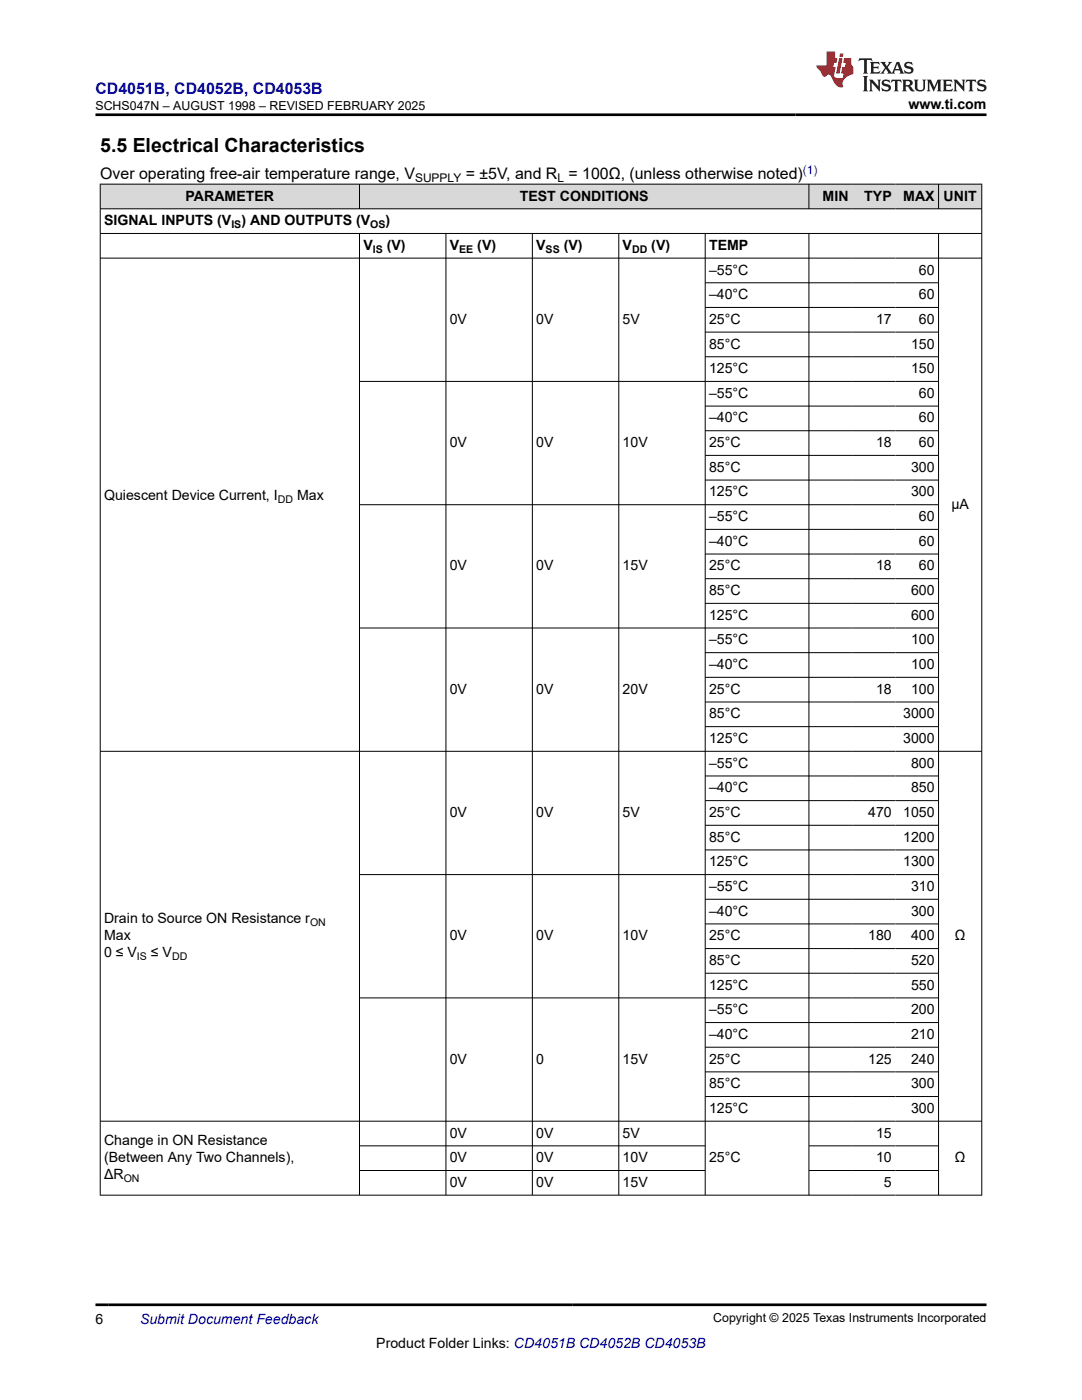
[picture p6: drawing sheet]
<svg xmlns="http://www.w3.org/2000/svg" width="216mm" height="279mm" viewBox="0 0 216 279" stroke-linecap="round" stroke-linejoin="round" font-family="sans-serif">
<g fill="#d8d8d8">
<path d="M20 36.8h175.9v4.9h-175.9z" fill-rule="evenodd"/>
<path d="M20.1 36.8h51.6v4.8h-51.6z" fill-rule="evenodd"/>
<path d="M71.8 36.8h89.5v4.8h-89.5z" fill-rule="evenodd"/>
<path d="M161.5 36.8h8.5v4.8h-8.5z" fill-rule="evenodd"/>
<path d="M170 36.8h8.7v4.8h-8.7z" fill-rule="evenodd"/>
<path d="M178.7 36.8h8.5v4.8h-8.5z" fill-rule="evenodd"/>
<path d="M187.3 36.8h8.5v4.8h-8.5z" fill-rule="evenodd"/>
</g>
<g fill="none" stroke="#000" stroke-width=".2">
<path d="M19.9 36.8h176.1M20 36.7v201.9M71.7 36.7v5M161.4 36.7v5M187.3 36.7v5M195.9 36.7v201.9M19.9 41.7h176.1M19.9 46.6h176.1M19.9 51.5h176.1M71.7 46.6v192M89 46.6v192M106.2 46.6v192"/>
<path d="M123.5 46.6v192M140.7 46.6v192M140.7 56.4h46.6M161.4 46.6v192M187.3 46.6v192M140.7 61.4h46.6M140.7 66.3h46.6M140.7 71.2h46.6M187.3 76.1h-115.6M140.7 81h46.6M140.7 86h46.6M140.7 90.9h46.6"/>
<path d="M140.7 95.8h46.6M140.7 105.6h46.6M140.7 110.6h46.6M140.7 115.5h46.6M187.3 100.7h-115.6M71.7 125.3h115.6M140.7 120.4h46.6M140.7 130.3h46.6M140.7 135.2h46.6M19.9 149.9h176.1M140.7 140.1h46.6M140.7 145h46.6"/>
<path d="M140.7 154.9h46.6M140.7 159.8h46.6M71.7 174.5h115.6M140.7 164.7h46.6M140.7 169.6h46.6M140.7 179.5h46.6M71.7 199.2h115.6M140.7 184.4h46.6M140.7 189.3h46.6M140.7 194.2h46.6M140.7 204.1h46.6M140.7 209h46.6"/>
<path d="M140.7 213.9h46.6M140.7 218.8h46.6M19.9 223.8h176.1M19.9 238.5h176.1M71.7 228.7h69.1M71.7 233.6h69.1M161.4 228.7h25.9M161.4 233.6h25.9"/>
</g>
<path d="M171.5 11.6l-.2 .6 .5-.2h.6v.1v2.2l-.2 .4h1l-.2-.4v-2.2v-.1h.5l.6 .2-.2-.6zM173.6 12.4l.2 .3v1.6l-.2 .4h1.9l.1-.6a1.08 1.08 0 0 1-1.3 .2v-.7h.6l.4 .2v-.7l-.4 .2h-.6v-.5l.2-.2a1 1 0 0 1 1 .3l-.1-.5zM175.7 12.4l.9 1.1-1 1.2h.9l-.2-.2 .5-.8 .4 .8-.2 .2h1.6l-.2-.2 .2-.5h.9l.1 .5-.1 .2h.9l-.2-.4-.8-1.9h-.5l-.9 2.1-.9-1.1 .9-1h-.8l.2 .2-.4 .6-.4-.6 .2-.2zM179 12.8l.4 1h-.7zM180.7 12.5a.65 .65 0 0 0-.2 .7 .65 .65 0 0 0 .6 .5l.6 .1 .1 .3a.79 .79 0 0 1-.7 .4 .79 .79 0 0 1-.7-.5l.1 .7 .2-.1a.93 .93 0 0 0 1.1 0 .93 .93 0 0 0 .4-.9 1.46 1.46 0 0 0-1.2-.6l-.1-.3a1.09 1.09 0 0 1 1.2 .2l-.2-.6-.1 .1-.5-.2zM172.2 15.2l.2 .4v2.2l-.2 .4h1l-.2-.4v-2.2l.2-.4zM173.4 15.9l.2 .4v1.5l-.2 .4h.8l-.3-.4 .1-1.3 1.6 1.8v-2l.2-.4h-.7l.1 .2 .1 1.1-1.2-1.3zM176.2 16a.65 .65 0 0 0-.2 .8 .65 .65 0 0 0 .6 .4l.6 .2 .1 .2a.79 .79 0 0 1-.7 .4 .79 .79 0 0 1-.7-.5l.1 .7 .2-.1a.93 .93 0 0 0 1.1 .1 .93 .93 0 0 0 .4-1 1.46 1.46 0 0 0-1.2-.5l-.1-.4a1.09 1.09 0 0 1 1.2 .2l-.1-.6-.2 .1-.5-.1zM177.9 15.9l-.1 .6a.63 .63 0 0 1 .8-.3v1.6l-.3 .4h1l-.2-.4v-1.6a.66 .66 0 0 1 .8 .3l-.1-.6zM180 15.9l.2 .4v1.5l-.2 .4h1l-.2-.2-.1-.7h.5l.1 .2a.79 .79 0 0 0 1.2 .6l-1-.9a.61 .61 0 0 0 .6-.6 .61 .61 0 0 0-.5-.7zM180.8 16.2h.1a.47 .47 0 0 1 .5 .1 .47 .47 0 0 1 .1 .5l-.1 .1-.7 .1zM182.3 15.9l.2 .2a2.27 2.27 0 0 0 .4 2 1.04 1.04 0 0 0 1.7-.7v-1.3l.2-.2h-.8l.2 .4v1.1a.6 .6 0 0 1-.6 .6 .6 .6 0 0 1-.6-.6v-1.1l.3-.4zM184.9 15.9l.2 .4v1.5l-.2 .4h.8l-.3-.4v-1.4l.9 1.9 .9-1.9v1.4l-.3 .4h1l-.2-.4v-1.5l.2-.4h-.8l-.7 1.5-.6-1.5zM188.1 15.9l.2 .4v1.5l-.2 .4h1.9l.1-.6a1.09 1.09 0 0 1-1.3 .2v-.7h.6l.4 .2v-.6l-.4 .2h-.6v-.6l.2-.1a1.01 1.01 0 0 1 1 .3l-.1-.6zM190.2 15.9l.3 .4v1.5l-.3 .4h.8l-.2-.4v-1.3l1.6 1.8v-2l.2-.4h-.7l.2 .2v1.1l-1.2-1.3zM192.8 15.9l-.1 .6a.63 .63 0 0 1 .8-.3v1.6l-.3 .4h1l-.2-.4v-1.6a.66 .66 0 0 1 .8 .3l-.1-.6zM195.2 16a.65 .65 0 0 0-.2 .8 .65 .65 0 0 0 .6 .4l.6 .2 .2 .2a.79 .79 0 0 1-.7 .4 .79 .79 0 0 1-.7-.5l.1 .7 .2-.1a.93 .93 0 0 0 1 .1 .93 .93 0 0 0 .5-1 1.46 1.46 0 0 0-1.3-.5v-.4a1.09 1.09 0 0 1 1.2 .2l-.2-.6-.2 .1-.5-.1z" fill="#231f20"/>
<path d="M164.9 10.3v2.7h-2l.1 .4 .8 1a.95 .95 0 0 0 1 .9 .59 .59 0 0 1 .5-.4 .59 .59 0 0 1 .5 .3l.4 .8a1.59 1.59 0 0 0 2.1 1.4 1.61 1.61 0 0 1 1-2.3l1-.3-.1-1.5a1.59 1.59 0 0 1-.3-1.7h-1.5l-.2 .9h.6l-.2 .9h-.5l-.2 .9v.3l.4 .1-.1 .9h-.7a.73 .73 0 0 1-1-.7l.3-1.5h-.5l.1-.9h.5l.2-.9h-.5v-1.3zM167.4 11.6l-.6 3.1h.7l.6-3.1zM167.6 10.7l-.1 .6h.7l.1-.6z" fill="#ed1c24"/>
<path d="M19.1 22.9h177.8M19.1 260.4h177.8" fill="none" stroke="#000" stroke-width=".53"/>
<text font-size="3.9" x="20" y="30.3">5.5 Electrical Characteristics</text>
<text font-size="3.2" fill="#00f" x="19.1" y="18.7">CD4051B, CD4052B, CD4053B</text>
<g font-size="3.2">
<text x="20" y="35.7">Over operating free-air temperature range, V</text>
<text x="92.9" y="35.7">= ±5V, and R = 100Ω, (unless otherwise noted)</text>
</g>
<g font-size="2.8">
<text x="181.3" y="21.8">www.ti.com</text>
<text x="37" y="40">PARAMETER</text>
<text x="103.7" y="40">TEST CONDITIONS</text>
<text x="164.2" y="40">MIN</text>
<text x="172.5" y="40">TYP</text>
<text x="180.2" y="40">MAX</text>
<text x="188.3" y="40">UNIT</text>
<text x="20.8" y="44.9">SIGNAL INPUTS (V</text>
<text x="48.2" y="44.9">) AND OUTPUTS (V</text>
<text x="76.9" y="44.9">)</text>
<text x="72.5" y="49.9">V</text>
<text x="77.2" y="49.9">(V)</text>
<text x="89.7" y="49.9">V</text>
<text x="95.2" y="49.9">(V)</text>
<text x="107" y="49.9">V</text>
<text x="112.5" y="49.9">(V)</text>
<text x="124.2" y="49.9">V</text>
<text x="130" y="49.9">(V)</text>
<text x="141.5" y="49.9">TEMP</text>
<text x="141.5" y="54.8">–55°C</text>
<text x="141.5" y="59.7">–40°C</text>
<text x="183.4" y="54.8">60</text>
<text x="183.4" y="59.7">60</text>
<text x="89.7" y="64.6">0V</text>
<text x="107" y="64.6">0V</text>
<text x="124.2" y="64.6">5V</text>
<text x="141.5" y="64.6">25°C</text>
<text x="174.8" y="64.6">17</text>
<text x="183.4" y="64.6">60</text>
<text x="141.5" y="69.6">85°C</text>
<text x="181.8" y="69.6">150</text>
<text x="141.5" y="74.5">125°C</text>
<text x="181.8" y="74.5">150</text>
<text x="141.5" y="79.4">–55°C</text>
<text x="183.4" y="79.4">60</text>
<text x="89.7" y="89.2">0V</text>
<text x="107" y="89.2">0V</text>
<text x="124.2" y="89.2">10V</text>
<text x="141.5" y="84.3">–40°C</text>
<text x="141.5" y="89.2">25°C</text>
<text x="174.8" y="89.2">18</text>
<text x="183.4" y="84.3">60</text>
<text x="183.4" y="89.2">60</text>
<text x="141.5" y="94.2">85°C</text>
<text x="181.8" y="94.2">300</text>
<text x="20.8" y="99.8">Quiescent Device Current, I</text>
<text x="59.3" y="99.8">Max</text>
<text x="141.5" y="99.1">125°C</text>
<text x="181.8" y="99.1">300</text>
<text x="189.8" y="101.5">µA</text>
<text x="141.5" y="104">–55°C</text>
<text x="183.4" y="104">60</text>
<text x="89.7" y="113.8">0V</text>
<text x="107" y="113.8">0V</text>
<text x="124.2" y="113.8">15V</text>
<text x="141.5" y="108.9">–40°C</text>
<text x="141.5" y="113.8">25°C</text>
<text x="174.8" y="113.8">18</text>
<text x="183.4" y="108.9">60</text>
<text x="183.4" y="113.8">60</text>
<text x="141.5" y="118.8">85°C</text>
<text x="181.8" y="118.8">600</text>
<text x="141.5" y="123.7">125°C</text>
<text x="181.8" y="123.7">600</text>
<text x="141.5" y="128.6">–55°C</text>
<text x="181.8" y="128.6">100</text>
<text x="141.5" y="133.5">–40°C</text>
<text x="181.8" y="133.5">100</text>
<text x="89.7" y="138.4">0V</text>
<text x="107" y="138.4">0V</text>
<text x="124.2" y="138.4">20V</text>
<text x="141.5" y="138.4">25°C</text>
<text x="141.5" y="143.4">85°C</text>
<text x="174.8" y="138.4">18</text>
<text x="180.2" y="143.4">3000</text>
<text x="181.8" y="138.4">100</text>
<text x="141.5" y="148.3">125°C</text>
<text x="180.2" y="148.3">3000</text>
<text x="141.5" y="153.2">–55°C</text>
<text x="181.8" y="153.2">800</text>
<text x="141.5" y="158.1">–40°C</text>
<text x="181.8" y="158.1">850</text>
<text x="89.7" y="163.1">0V</text>
<text x="107" y="163.1">0V</text>
<text x="124.2" y="163.1">5V</text>
<text x="141.5" y="163.1">25°C</text>
<text x="141.5" y="168">85°C</text>
<text x="173.2" y="163.1">470</text>
<text x="180.2" y="163.1">1050</text>
<text x="180.2" y="168">1200</text>
<text x="141.5" y="172.9">125°C</text>
<text x="180.2" y="172.9">1300</text>
<text x="141.5" y="177.8">–55°C</text>
<text x="181.8" y="177.8">310</text>
<text x="20.8" y="184.3">Drain to Source ON Resistance r</text>
<text x="141.5" y="182.7">–40°C</text>
<text x="181.8" y="182.7">300</text>
<text x="20.8" y="187.7">Max</text>
<text x="20.8" y="191">0 ≤ V</text>
<text x="30.1" y="191">≤ V</text>
<text x="89.7" y="187.7">0V</text>
<text x="107" y="187.7">0V</text>
<text x="124.2" y="187.7">10V</text>
<text x="141.5" y="187.7">25°C</text>
<text x="173.2" y="187.7">180</text>
<text x="181.8" y="187.7">400</text>
<text x="190.5" y="187.7">Ω</text>
<text x="141.5" y="192.6">85°C</text>
<text x="141.5" y="197.5">125°C</text>
<text x="181.8" y="192.6">520</text>
<text x="181.8" y="197.5">550</text>
<text x="141.5" y="202.4">–55°C</text>
<text x="181.8" y="202.4">200</text>
<text x="141.5" y="207.3">–40°C</text>
<text x="181.8" y="207.3">210</text>
<text x="89.7" y="212.3">0V</text>
<text x="107" y="212.3">0</text>
<text x="124.2" y="212.3">15V</text>
<text x="141.5" y="212.3">25°C</text>
<text x="173.2" y="212.3">125</text>
<text x="181.8" y="212.3">240</text>
<text x="141.5" y="217.2">85°C</text>
<text x="181.8" y="217.2">300</text>
<text x="89.7" y="227">0V</text>
<text x="107" y="227">0V</text>
<text x="124.2" y="227">5V</text>
<text x="141.5" y="222.1">125°C</text>
<text x="174.8" y="227">15</text>
<text x="181.8" y="222.1">300</text>
<text x="20.8" y="228.6">Change in ON Resistance</text>
<text x="20.8" y="232">(Between Any Two Channels),</text>
<text x="89.7" y="232">0V</text>
<text x="107" y="232">0V</text>
<text x="124.2" y="232">10V</text>
<text x="141.5" y="232">25°C</text>
<text x="174.8" y="232">10</text>
<text x="190.5" y="232">Ω</text>
<text x="20.8" y="235.3">ΔR</text>
<text x="89.7" y="236.9">0V</text>
<text x="107" y="236.9">0V</text>
<text x="124.2" y="236.9">15V</text>
<text x="176.4" y="236.9">5</text>
<text x="19.1" y="264.2">6</text>
<text x="75.1" y="269">Product Folder Links: CD4051B CD4052B CD4053B</text>
</g>
<text font-size="2.8" fill="#00f" x="27.9" y="264.2">Submit Document Feedback</text>
<g font-size="2.5">
<text x="19.1" y="21.9">SCHS047N – AUGUST 1998 – REVISED FEBRUARY 2025</text>
<text x="142.3" y="263.9">Copyright © 2025 Texas Instruments Incorporated</text>
</g>
<text font-size="2.4" fill="#00f" x="160.2" y="34.6">(1)</text>
<g font-size="2.4">
<text x="82.8" y="36.3">SUPPLY</text>
<text x="111.2" y="36.3">L</text>
</g>
<g font-size="2.1">
<text x="46.2" y="45.5">IS</text>
<text x="73.9" y="45.5">OS</text>
<text x="74.4" y="50.4">IS</text>
<text x="91.6" y="50.4">EE</text>
<text x="108.9" y="50.4">SS</text>
<text x="126.1" y="50.4">DD</text>
<text x="55.4" y="100.4">DD</text>
<text x="61.9" y="184.8">ON</text>
<text x="27.3" y="191.6">IS</text>
<text x="34.3" y="191.6">DD</text>
<text x="24.7" y="235.9">ON</text>
</g>
</svg>
